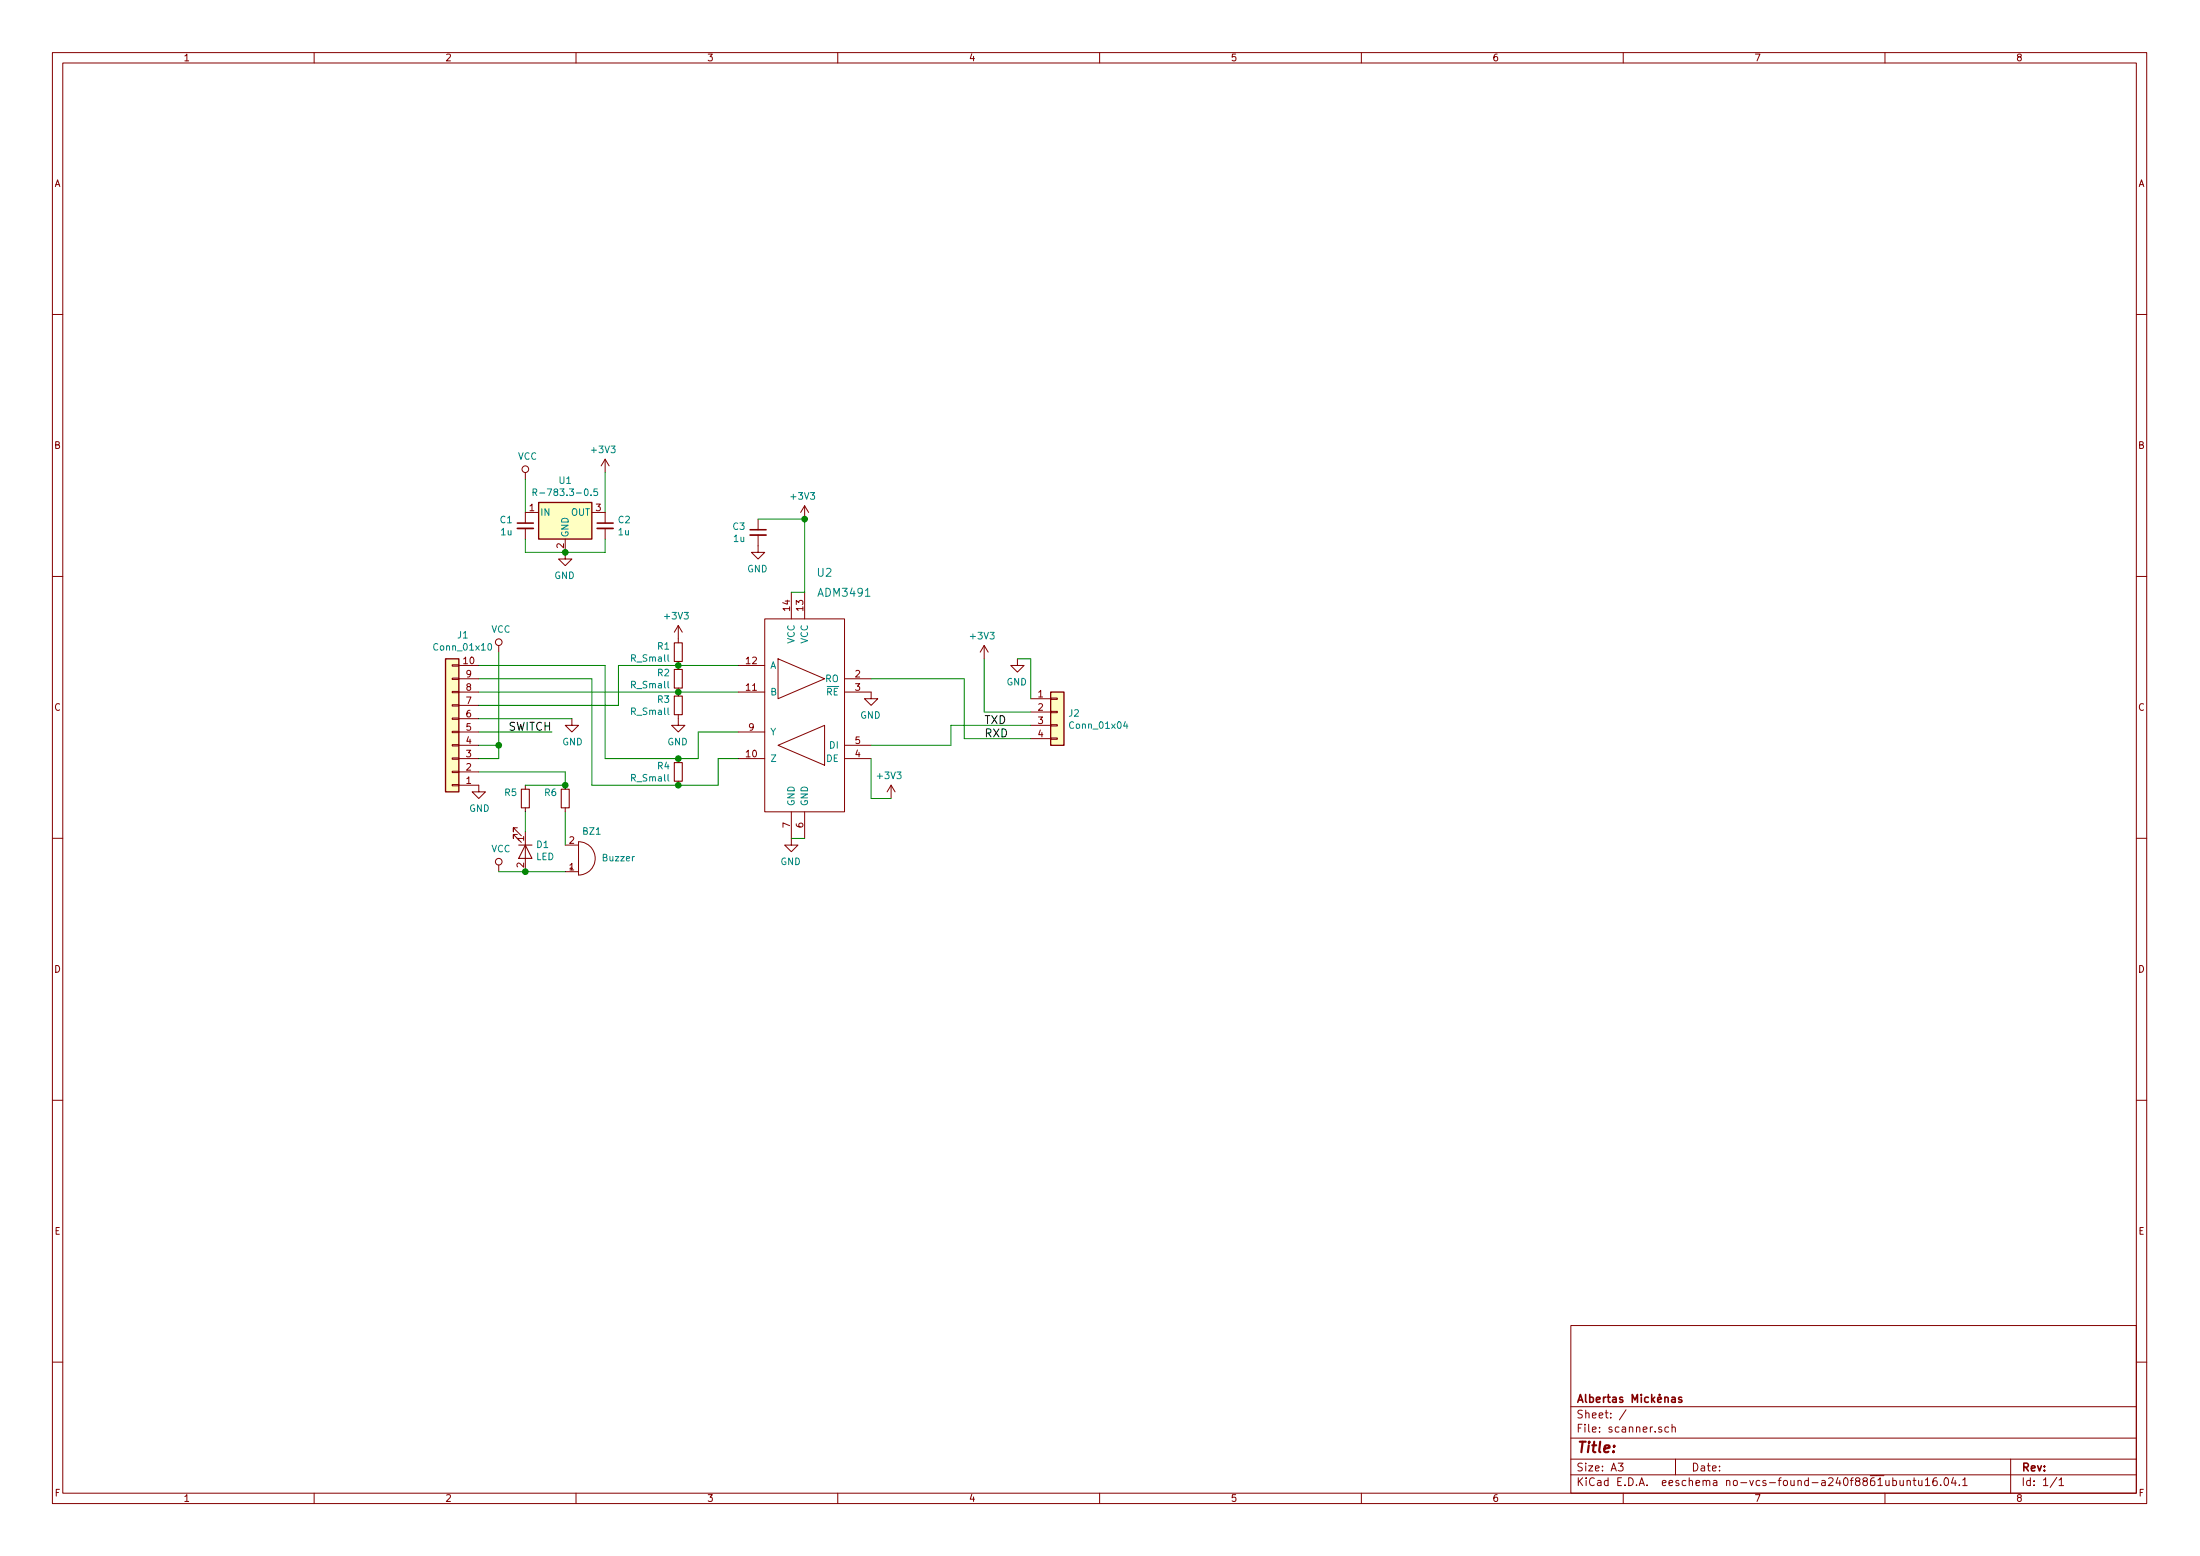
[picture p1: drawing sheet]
EESchema Schematic File Version 4
EELAYER 26 0
EELAYER END
$Descr A3 16535 11693
encoding utf-8
Sheet 1 1
Title ""
Date ""
Rev ""
Comp "Albertas Mickėnas"
Comment1 ""
Comment2 ""
Comment3 ""
Comment4 ""
$EndDescr
$Comp
L power:GND #PWR01
U 1 1
P 3600 5900
F 0 "#PWR01" H 3600 5650 50  0001 C CNN
F 1 "GND" H 3605 5727 50  0000 C CNN
F 2 "" H 3600 5900 50  0001 C CNN
F 3 "" H 3600 5900 50  0001 C CNN
F 4 "?" H 3600 5900 60  0001 C CNN "PartNo"
F 5 "?" H 3600 5900 60  0001 C CNN "Manufacturer"
F 6 "?" H 3600 5900 60  0001 C CNN "Distributor"
	1    3600 5900
	1    0    0    -1  
$EndComp
$Comp
L power:VCC #PWR02
U 1 1
P 3750 4900
F 0 "#PWR02" H 3750 4750 50  0001 C CNN
F 1 "VCC" H 3767 5073 50  0000 C CNN
F 2 "" H 3750 4900 50  0001 C CNN
F 3 "" H 3750 4900 50  0001 C CNN
F 4 "?" H 3750 4900 60  0001 C CNN "PartNo"
F 5 "?" H 3750 4900 60  0001 C CNN "Manufacturer"
F 6 "?" H 3750 4900 60  0001 C CNN "Distributor"
	1    3750 4900
	1    0    0    -1  
$EndComp
$Comp
L door:ADM3491 U2
U 1 1
P 6000 5400
F 0 "U2" H 5800 6500 60  0000 C CNN
F 1 "ADM3491" H 5650 6350 60  0000 C CNN
F 2 "Housings_SOIC:SOIC-14_3.9x8.7mm_Pitch1.27mm" H 6000 5400 60  0001 C CNN
F 3 "" H 6000 5400 60  0001 C CNN
F 4 "ADM3491EARZ" H 6000 5400 60  0001 C CNN "PartNo"
F 5 "ANALOG DEVICES" H 6000 5400 60  0001 C CNN "Manufacturer"
F 6 "1439033" H 6000 5400 60  0001 C CNN "Distributor"
	1    6000 5400
	-1   0    0    -1  
$EndComp
$Comp
L power:+3V3 #PWR03
U 1 1
P 6050 3900
F 0 "#PWR03" H 6050 3750 50  0001 C CNN
F 1 "+3V3" H 6065 4073 50  0000 C CNN
F 2 "" H 6050 3900 50  0001 C CNN
F 3 "" H 6050 3900 50  0001 C CNN
F 4 "?" H 6050 3900 60  0001 C CNN "PartNo"
F 5 "?" H 6050 3900 60  0001 C CNN "Manufacturer"
F 6 "?" H 6050 3900 60  0001 C CNN "Distributor"
	1    6050 3900
	-1   0    0    -1  
$EndComp
$Comp
L device:C_Small C3
U 1 1
P 5700 4000
F 0 "C3" H 5792 4046 50  0000 L CNN
F 1 "1u" H 5792 3955 50  0000 L CNN
F 2 "Capacitors_SMD:C_0603" H 5700 4000 50  0001 C CNN
F 3 "" H 5700 4000 50  0001 C CNN
F 4 "?" H 5700 4000 60  0001 C CNN "PartNo"
F 5 "?" H 5700 4000 60  0001 C CNN "Manufacturer"
F 6 "?" H 5700 4000 60  0001 C CNN "Distributor"
	1    5700 4000
	-1   0    0    -1  
$EndComp
$Comp
L power:GND #PWR04
U 1 1
P 5700 4100
F 0 "#PWR04" H 5700 3850 50  0001 C CNN
F 1 "GND" H 5705 3927 50  0000 C CNN
F 2 "" H 5700 4100 50  0001 C CNN
F 3 "" H 5700 4100 50  0001 C CNN
F 4 "?" H 5700 4100 60  0001 C CNN "PartNo"
F 5 "?" H 5700 4100 60  0001 C CNN "Manufacturer"
F 6 "?" H 5700 4100 60  0001 C CNN "Distributor"
	1    5700 4100
	-1   0    0    -1  
$EndComp
Wire Wire Line
	6050 3900 5700 3900
Wire Wire Line
	6050 3900 6050 4450
Wire Wire Line
	6050 4450 5950 4450
$Comp
L power:GND #PWR05
U 1 1
P 5950 6300
F 0 "#PWR05" H 5950 6050 50  0001 C CNN
F 1 "GND" H 5955 6127 50  0000 C CNN
F 2 "" H 5950 6300 50  0001 C CNN
F 3 "" H 5950 6300 50  0001 C CNN
F 4 "?" H 5950 6300 60  0001 C CNN "PartNo"
F 5 "?" H 5950 6300 60  0001 C CNN "Manufacturer"
F 6 "?" H 5950 6300 60  0001 C CNN "Distributor"
	1    5950 6300
	-1   0    0    -1  
$EndComp
Wire Wire Line
	5950 6300 6050 6300
$Comp
L device:R_Small R2
U 1 1
P 5100 5100
F 0 "R2" H 5159 5146 50  0000 L CNN
F 1 "R_Small" H 5159 5055 50  0000 L CNN
F 2 "Resistors_SMD:R_0603" H 5100 5100 50  0001 C CNN
F 3 "" H 5100 5100 50  0001 C CNN
F 4 "?" H 5100 5100 60  0001 C CNN "PartNo"
F 5 "?" H 5100 5100 60  0001 C CNN "Manufacturer"
F 6 "?" H 5100 5100 60  0001 C CNN "Distributor"
	1    5100 5100
	-1   0    0    -1  
$EndComp
$Comp
L device:R_Small R1
U 1 1
P 5100 4900
F 0 "R1" H 5159 4946 50  0000 L CNN
F 1 "R_Small" H 5159 4855 50  0000 L CNN
F 2 "Resistors_SMD:R_0603" H 5100 4900 50  0001 C CNN
F 3 "" H 5100 4900 50  0001 C CNN
F 4 "?" H 5100 4900 60  0001 C CNN "PartNo"
F 5 "?" H 5100 4900 60  0001 C CNN "Manufacturer"
F 6 "?" H 5100 4900 60  0001 C CNN "Distributor"
	1    5100 4900
	-1   0    0    -1  
$EndComp
$Comp
L device:R_Small R3
U 1 1
P 5100 5300
F 0 "R3" H 5159 5346 50  0000 L CNN
F 1 "R_Small" H 5159 5255 50  0000 L CNN
F 2 "Resistors_SMD:R_0603" H 5100 5300 50  0001 C CNN
F 3 "" H 5100 5300 50  0001 C CNN
F 4 "?" H 5100 5300 60  0001 C CNN "PartNo"
F 5 "?" H 5100 5300 60  0001 C CNN "Manufacturer"
F 6 "?" H 5100 5300 60  0001 C CNN "Distributor"
	1    5100 5300
	-1   0    0    -1  
$EndComp
$Comp
L device:R_Small R4
U 1 1
P 5100 5800
F 0 "R4" H 5159 5846 50  0000 L CNN
F 1 "R_Small" H 5159 5755 50  0000 L CNN
F 2 "Resistors_SMD:R_0603" H 5100 5800 50  0001 C CNN
F 3 "" H 5100 5800 50  0001 C CNN
F 4 "?" H 5100 5800 60  0001 C CNN "PartNo"
F 5 "?" H 5100 5800 60  0001 C CNN "Manufacturer"
F 6 "?" H 5100 5800 60  0001 C CNN "Distributor"
	1    5100 5800
	-1   0    0    -1  
$EndComp
Connection ~ 5100 5000
Wire Wire Line
	3600 5200 5550 5200
Connection ~ 5100 5200
Connection ~ 5100 5900
Connection ~ 5100 5700
$Comp
L power:GND #PWR06
U 1 1
P 5100 5400
F 0 "#PWR06" H 5100 5150 50  0001 C CNN
F 1 "GND" H 5105 5227 50  0000 C CNN
F 2 "" H 5100 5400 50  0001 C CNN
F 3 "" H 5100 5400 50  0001 C CNN
F 4 "?" H 5100 5400 60  0001 C CNN "PartNo"
F 5 "?" H 5100 5400 60  0001 C CNN "Manufacturer"
F 6 "?" H 5100 5400 60  0001 C CNN "Distributor"
	1    5100 5400
	-1   0    0    -1  
$EndComp
$Comp
L power:+3V3 #PWR07
U 1 1
P 5100 4800
F 0 "#PWR07" H 5100 4650 50  0001 C CNN
F 1 "+3V3" H 5115 4973 50  0000 C CNN
F 2 "" H 5100 4800 50  0001 C CNN
F 3 "" H 5100 4800 50  0001 C CNN
F 4 "?" H 5100 4800 60  0001 C CNN "PartNo"
F 5 "?" H 5100 4800 60  0001 C CNN "Manufacturer"
F 6 "?" H 5100 4800 60  0001 C CNN "Distributor"
	1    5100 4800
	-1   0    0    -1  
$EndComp
Wire Wire Line
	5550 5500 5250 5500
Wire Wire Line
	5250 5500 5250 5700
Wire Wire Line
	5250 5700 4550 5700
Wire Wire Line
	5550 5700 5400 5700
Wire Wire Line
	5400 5700 5400 5900
Wire Wire Line
	5400 5900 4450 5900
Wire Wire Line
	4550 5700 4550 5000
Wire Wire Line
	4450 5900 4450 5100
$Comp
L Connector:Conn_01x04 J2
U 1 1
P 7950 5350
F 0 "J2" H 8030 5342 50  0000 L CNN
F 1 "Conn_01x04" H 8030 5251 50  0000 L CNN
F 2 "Pin_Headers:Pin_Header_Straight_1x04_Pitch2.54mm" H 7950 5350 50  0001 C CNN
F 3 "~" H 7950 5350 50  0001 C CNN
F 4 "?" H 7950 5350 60  0001 C CNN "PartNo"
F 5 "?" H 7950 5350 60  0001 C CNN "Manufacturer"
F 6 "?" H 7950 5350 60  0001 C CNN "Distributor"
	1    7950 5350
	1    0    0    -1  
$EndComp
$Comp
L power:GND #PWR08
U 1 1
P 7650 4950
F 0 "#PWR08" H 7650 4700 50  0001 C CNN
F 1 "GND" H 7655 4777 50  0000 C CNN
F 2 "" H 7650 4950 50  0001 C CNN
F 3 "" H 7650 4950 50  0001 C CNN
F 4 "?" H 7650 4950 60  0001 C CNN "PartNo"
F 5 "?" H 7650 4950 60  0001 C CNN "Manufacturer"
F 6 "?" H 7650 4950 60  0001 C CNN "Distributor"
	1    7650 4950
	-1   0    0    -1  
$EndComp
Wire Wire Line
	7750 5250 7750 4950
Wire Wire Line
	7750 4950 7650 4950
$Comp
L power:+3V3 #PWR09
U 1 1
P 7400 4950
F 0 "#PWR09" H 7400 4800 50  0001 C CNN
F 1 "+3V3" H 7415 5123 50  0000 C CNN
F 2 "" H 7400 4950 50  0001 C CNN
F 3 "" H 7400 4950 50  0001 C CNN
F 4 "?" H 7400 4950 60  0001 C CNN "PartNo"
F 5 "?" H 7400 4950 60  0001 C CNN "Manufacturer"
F 6 "?" H 7400 4950 60  0001 C CNN "Distributor"
	1    7400 4950
	-1   0    0    -1  
$EndComp
Wire Wire Line
	7400 4950 7400 5350
Wire Wire Line
	7400 5350 7750 5350
Wire Wire Line
	7150 5450 7750 5450
Wire Wire Line
	7250 5550 7750 5550
$Comp
L power:GND #PWR010
U 1 1
P 6550 5200
F 0 "#PWR010" H 6550 4950 50  0001 C CNN
F 1 "GND" H 6555 5027 50  0000 C CNN
F 2 "" H 6550 5200 50  0001 C CNN
F 3 "" H 6550 5200 50  0001 C CNN
F 4 "?" H 6550 5200 60  0001 C CNN "PartNo"
F 5 "?" H 6550 5200 60  0001 C CNN "Manufacturer"
F 6 "?" H 6550 5200 60  0001 C CNN "Distributor"
	1    6550 5200
	-1   0    0    -1  
$EndComp
$Comp
L power:+3V3 #PWR011
U 1 1
P 6700 6000
F 0 "#PWR011" H 6700 5850 50  0001 C CNN
F 1 "+3V3" H 6715 6173 50  0000 C CNN
F 2 "" H 6700 6000 50  0001 C CNN
F 3 "" H 6700 6000 50  0001 C CNN
F 4 "?" H 6700 6000 60  0001 C CNN "PartNo"
F 5 "?" H 6700 6000 60  0001 C CNN "Manufacturer"
F 6 "?" H 6700 6000 60  0001 C CNN "Distributor"
	1    6700 6000
	-1   0    0    -1  
$EndComp
Wire Wire Line
	6550 5700 6550 6000
Wire Wire Line
	6550 6000 6700 6000
Text Label 7400 5450 0    60   ~ 0
TXD
Text Label 7400 5550 0    60   ~ 0
RXD
Wire Wire Line
	7150 5450 7150 5600
Wire Wire Line
	7150 5600 6550 5600
Wire Wire Line
	7250 5550 7250 5100
Wire Wire Line
	7250 5100 6550 5100
Connection ~ 6050 3900
$Comp
L device:Buzzer BZ1
U 1 1
P 4350 6450
F 0 "BZ1" H 4450 6250 50  0000 C CNN
F 1 "Buzzer" H 4650 6450 50  0000 C CNN
F 2 "bilge-alarm-parts:Buzzer_12x9.5RM7.6" V 4325 6550 50  0001 C CNN
F 3 "" V 4325 6550 50  0001 C CNN
F 4 "AI-1440-TWT-12V-R" H 4350 6450 60  0001 C CNN "PartNo"
F 5 "PROJECTS UNLIMITED" H 4350 6450 60  0001 C CNN "Manufacturer"
F 6 "1838978" H 4350 6450 60  0001 C CNN "Distributor"
	1    4350 6450
	1    0    0    1   
$EndComp
$Comp
L device:LED D1
U 1 1
P 3950 6400
F 0 "D1" V 3895 6478 50  0000 L CNN
F 1 "LED" V 3986 6478 50  0000 L CNN
F 2 "LEDs:LED_0603" H 3950 6400 50  0001 C CNN
F 3 "~" H 3950 6400 50  0001 C CNN
F 4 "?" H 3950 6400 60  0001 C CNN "PartNo"
F 5 "?" H 3950 6400 60  0001 C CNN "Manufacturer"
F 6 "?" H 3950 6400 60  0001 C CNN "Distributor"
	1    3950 6400
	0    1    1    0   
$EndComp
Wire Wire Line
	3600 5500 4150 5500
$Comp
L dc-dc:R-78E5.0-0.5 U1
U 1 1
P 4250 3850
F 0 "U1" H 4250 4092 50  0000 C CNN
F 1 "R-783.3-0.5" H 4250 4001 50  0000 C CNN
F 2 "Converters_DCDC_ACDC:DCDC-Conv_RECOM_R-78E-0.5" H 4300 3600 50  0001 L CIN
F 3 "https://www.recom-power.com/pdf/Innoline/R-78xx-0.5.pdf" H 4250 3850 50  0001 C CNN
F 4 "R-78E3.3-0.5" H 4250 3850 60  0001 C CNN "PartNo"
F 5 "RECOM" H 4250 3850 60  0001 C CNN "Manufacturer"
F 6 "?" H 4250 3850 60  0001 C CNN "Distributor"
	1    4250 3850
	1    0    0    -1  
$EndComp
$Comp
L power:VCC #PWR014
U 1 1
P 3950 3600
F 0 "#PWR014" H 3950 3450 50  0001 C CNN
F 1 "VCC" H 3967 3773 50  0000 C CNN
F 2 "" H 3950 3600 50  0001 C CNN
F 3 "" H 3950 3600 50  0001 C CNN
F 4 "?" H 3950 3600 60  0001 C CNN "PartNo"
F 5 "?" H 3950 3600 60  0001 C CNN "Manufacturer"
F 6 "?" H 3950 3600 60  0001 C CNN "Distributor"
	1    3950 3600
	1    0    0    -1  
$EndComp
Wire Wire Line
	3950 3600 3950 3850
$Comp
L power:+3V3 #PWR015
U 1 1
P 4550 3550
F 0 "#PWR015" H 4550 3400 50  0001 C CNN
F 1 "+3V3" H 4565 3723 50  0000 C CNN
F 2 "" H 4550 3550 50  0001 C CNN
F 3 "" H 4550 3550 50  0001 C CNN
F 4 "?" H 4550 3550 60  0001 C CNN "PartNo"
F 5 "?" H 4550 3550 60  0001 C CNN "Manufacturer"
F 6 "?" H 4550 3550 60  0001 C CNN "Distributor"
	1    4550 3550
	-1   0    0    -1  
$EndComp
Wire Wire Line
	4550 3550 4550 3850
$Comp
L power:GND #PWR016
U 1 1
P 4250 4150
F 0 "#PWR016" H 4250 3900 50  0001 C CNN
F 1 "GND" H 4255 3977 50  0000 C CNN
F 2 "" H 4250 4150 50  0001 C CNN
F 3 "" H 4250 4150 50  0001 C CNN
F 4 "?" H 4250 4150 60  0001 C CNN "PartNo"
F 5 "?" H 4250 4150 60  0001 C CNN "Manufacturer"
F 6 "?" H 4250 4150 60  0001 C CNN "Distributor"
	1    4250 4150
	-1   0    0    -1  
$EndComp
$Comp
L device:C_Small C1
U 1 1
P 3950 3950
F 0 "C1" H 4042 3996 50  0000 L CNN
F 1 "1u" H 4042 3905 50  0000 L CNN
F 2 "Capacitors_SMD:C_0603" H 3950 3950 50  0001 C CNN
F 3 "" H 3950 3950 50  0001 C CNN
F 4 "?" H 3950 3950 60  0001 C CNN "PartNo"
F 5 "?" H 3950 3950 60  0001 C CNN "Manufacturer"
F 6 "?" H 3950 3950 60  0001 C CNN "Distributor"
	1    3950 3950
	-1   0    0    -1  
$EndComp
Connection ~ 3950 3850
$Comp
L device:C_Small C2
U 1 1
P 4550 3950
F 0 "C2" H 4642 3996 50  0000 L CNN
F 1 "1u" H 4642 3905 50  0000 L CNN
F 2 "Capacitors_SMD:C_0603" H 4550 3950 50  0001 C CNN
F 3 "" H 4550 3950 50  0001 C CNN
F 4 "?" H 4550 3950 60  0001 C CNN "PartNo"
F 5 "?" H 4550 3950 60  0001 C CNN "Manufacturer"
F 6 "?" H 4550 3950 60  0001 C CNN "Distributor"
	1    4550 3950
	1    0    0    -1  
$EndComp
Connection ~ 4550 3850
Wire Wire Line
	4550 4150 4550 4050
Wire Wire Line
	3950 4050 3950 4150
Connection ~ 4250 4150
$Comp
L Connector:Conn_01x10 J1
U 1 1
P 3400 5500
F 0 "J1" H 3320 4775 50  0000 C CNN
F 1 "Conn_01x10" H 3320 4866 50  0000 C CNN
F 2 "TerminalBlock_WAGO:TerminalBlock_WAGO-804_RM5mm_10pol" H 3400 5500 50  0001 C CNN
F 3 "~" H 3400 5500 50  0001 C CNN
F 4 "250-410" H 3400 5500 60  0001 C CNN "PartNo"
F 5 "WAGO" H 3400 5500 60  0001 C CNN "Manufacturer"
F 6 "1891594" H 3400 5500 60  0001 C CNN "Distributor"
	1    3400 5500
	-1   0    0    1   
$EndComp
Wire Wire Line
	3600 5600 3750 5600
Wire Wire Line
	3750 4900 3750 5700
Wire Wire Line
	3750 5700 3600 5700
Connection ~ 3750 5600
Wire Wire Line
	3950 4150 4550 4150
Wire Wire Line
	4650 5000 5550 5000
Wire Wire Line
	4450 5100 3600 5100
Wire Wire Line
	4550 5000 3600 5000
Wire Wire Line
	4650 5000 4650 5300
Wire Wire Line
	4650 5300 3600 5300
$Comp
L power:VCC #PWR013
U 1 1
P 3750 6550
F 0 "#PWR013" H 3750 6400 50  0001 C CNN
F 1 "VCC" H 3767 6723 50  0000 C CNN
F 2 "" H 3750 6550 50  0001 C CNN
F 3 "" H 3750 6550 50  0001 C CNN
F 4 "?" H 3750 6550 60  0001 C CNN "PartNo"
F 5 "?" H 3750 6550 60  0001 C CNN "Manufacturer"
F 6 "?" H 3750 6550 60  0001 C CNN "Distributor"
	1    3750 6550
	1    0    0    -1  
$EndComp
Wire Wire Line
	3750 6550 4250 6550
Connection ~ 3950 6550
$Comp
L device:R_Small R6
U 1 1
P 4250 6000
F 0 "R6" H 4308 6046 50  0000 L CNN
F 1 " " H 4308 5955 50  0000 L CNN
F 2 "Resistors_SMD:R_0603" H 4250 6000 50  0001 C CNN
F 3 "" H 4250 6000 50  0001 C CNN
F 4 "?" H 4250 6000 60  0001 C CNN "PartNo"
F 5 "?" H 4250 6000 60  0001 C CNN "Manufacturer"
F 6 "?" H 4250 6000 60  0001 C CNN "Distributor"
	1    4250 6000
	-1   0    0    -1  
$EndComp
$Comp
L device:R_Small R5
U 1 1
P 3950 6000
F 0 "R5" H 4008 6046 50  0000 L CNN
F 1 " " H 4008 5955 50  0000 L CNN
F 2 "Resistors_SMD:R_0603" H 3950 6000 50  0001 C CNN
F 3 "" H 3950 6000 50  0001 C CNN
F 4 "?" H 3950 6000 60  0001 C CNN "PartNo"
F 5 "?" H 3950 6000 60  0001 C CNN "Manufacturer"
F 6 "?" H 3950 6000 60  0001 C CNN "Distributor"
	1    3950 6000
	-1   0    0    -1  
$EndComp
Wire Wire Line
	3950 6250 3950 6100
Wire Wire Line
	4250 6350 4250 6100
Wire Wire Line
	3950 5900 4250 5900
Connection ~ 4250 5900
Text Label 4150 5500 2    60   ~ 0
SWITCH
Wire Wire Line
	3600 5800 4250 5800
Wire Wire Line
	4250 5800 4250 5900
$Comp
L power:GND #PWR?
U 1 1
P 4300 5400
F 0 "#PWR?" H 4300 5150 50  0001 C CNN
F 1 "GND" H 4305 5227 50  0000 C CNN
F 2 "" H 4300 5400 50  0001 C CNN
F 3 "" H 4300 5400 50  0001 C CNN
F 4 "?" H 4300 5400 60  0001 C CNN "PartNo"
F 5 "?" H 4300 5400 60  0001 C CNN "Manufacturer"
F 6 "?" H 4300 5400 60  0001 C CNN "Distributor"
	1    4300 5400
	1    0    0    -1  
$EndComp
Wire Wire Line
	3600 5400 4300 5400
$EndSCHEMATC
